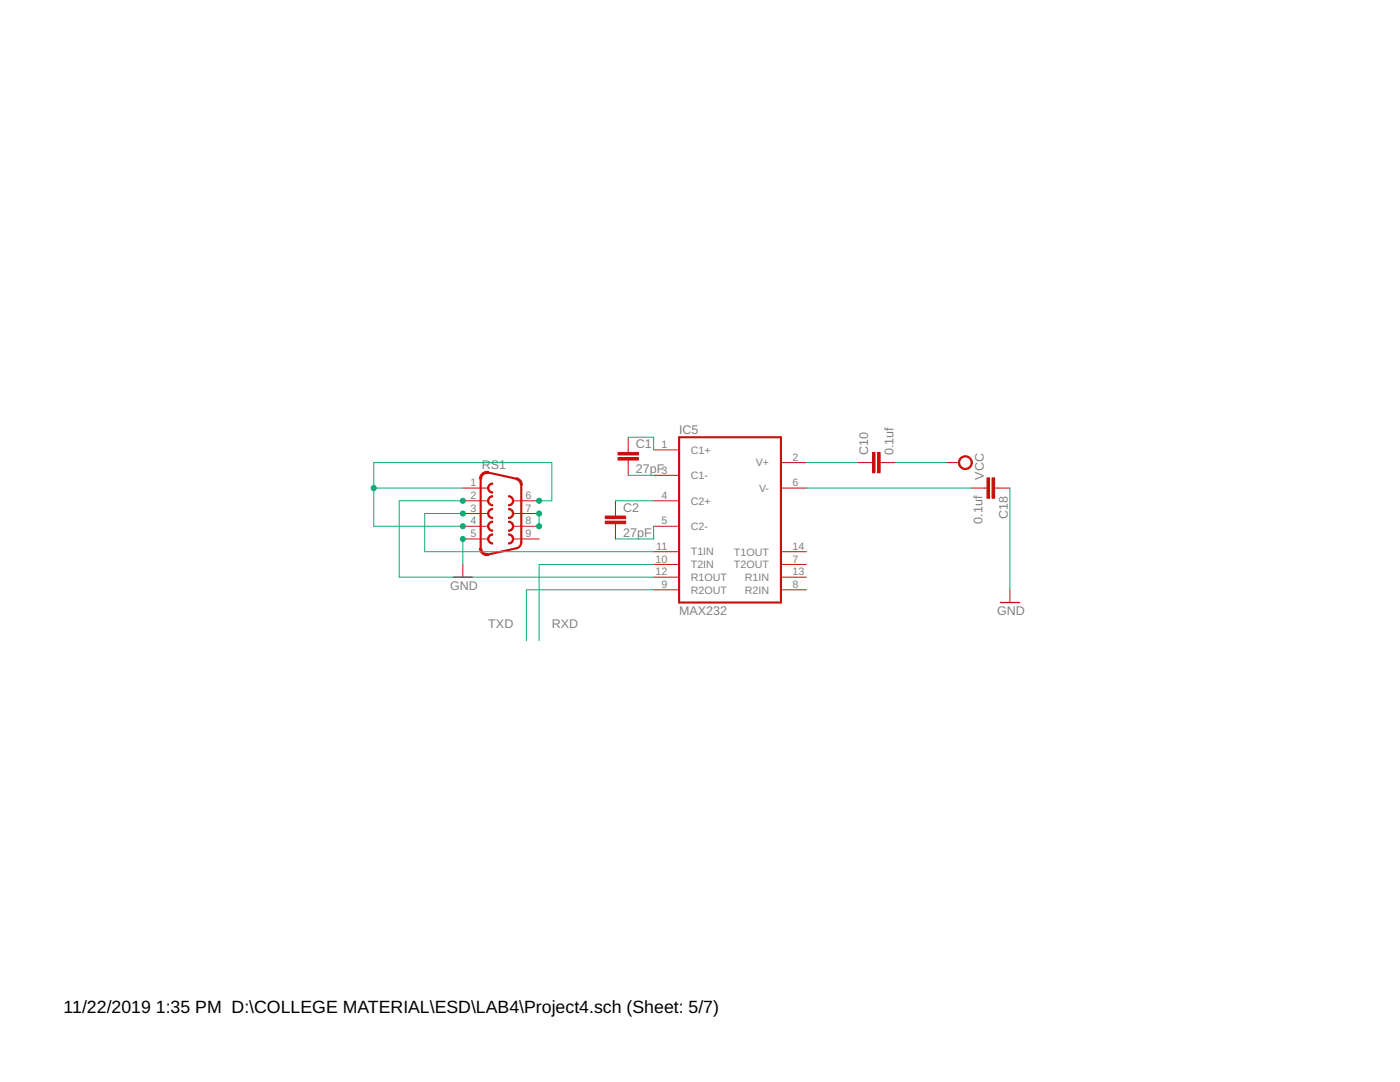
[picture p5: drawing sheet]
<svg xmlns="http://www.w3.org/2000/svg" width="279mm" height="216mm" viewBox="0 0 279 216" stroke-linecap="round" stroke-linejoin="round" font-family="sans-serif">
<path d="M95.9 95.5v13.9M97.5 94.3l5.5 1.2M104 96.8v11.4l-.1 .5-.3 .5-.6 .2-5.5 1.2M135.5 87.2h20.4v33h-20.4z" fill="none" stroke="#c90d0c" stroke-width=".42"/>
<g fill="none" stroke="#c90d0c" stroke-width=".2">
<path d="M92.4 99.9h5.1M92.4 97.4h5.1M102.5 99.9h5.1M122.8 99.9v3.1M125.4 87.2v3.1M125.4 91.8v3M130.5 89.8h5M130.5 94.8h5M130.5 99.9h5M155.9 92.3h5M155.9 97.4h5M171.1 92.3h3"/>
<path d="M175.6 92.3h3.1M188.8 92.3h2.6M193.9 97.4h3.1M198.5 97.4h3M92.4 105h5.1M92.4 102.5h5.1M92.4 107.5h5.1M92.4 112.6v2.6M102.5 105h5.1M102.5 102.5h5.1M102.5 107.5h5.1M122.8 104.5v3"/>
<path d="M130.5 105h5M130.5 110.1h5M130.5 112.6h5M130.5 115.2h5M130.5 117.7h5M155.9 110.1h5M155.9 112.6h5M155.9 115.2h5M155.9 117.7h5M201.5 117.7v2.5"/>
</g>
<g fill="#c90d0c" stroke="#c90d0c" stroke-width=".2">
<path d="M97.7 99.1l.6-.2v.3a.76 .76 0 0 0-.7 .7 .76 .76 0 0 0 .7 .8v.2a1.02 1.02 0 0 1-.9-.6 1.02 1.02 0 0 1 .3-1.2z" fill-rule="evenodd"/>
<path d="M101.5 98.9a1.02 1.02 0 0 1 1 1 1.02 1.02 0 0 1-1 1v-.2a.76 .76 0 0 0 .8-.8 .76 .76 0 0 0-.8-.7z" fill-rule="evenodd"/>
<path d="M97.7 96.6l.5-.2h.1v.2a.76 .76 0 0 0-.7 .8 .76 .76 0 0 0 .7 .7v.3a1.01 1.01 0 0 1-.9-.7 1.01 1.01 0 0 1 .3-1.1z" fill-rule="evenodd"/>
<path d="M101.5 104a1.02 1.02 0 0 1 1 1 1.02 1.02 0 0 1-1 1v-.2a.76 .76 0 0 0 .8-.8 .76 .76 0 0 0-.8-.8z" fill-rule="evenodd"/>
<path d="M97.7 101.7l.6-.2v.2a.76 .76 0 0 0-.7 .8 .76 .76 0 0 0 .7 .7v.3a1.02 1.02 0 0 1-.9-.7 1.02 1.02 0 0 1 .3-1.1z" fill-rule="evenodd"/>
<path d="M101.5 101.5a1.02 1.02 0 0 1 1 1 1.02 1.02 0 0 1-1 1v-.3a.76 .76 0 0 0 .8-.7 .76 .76 0 0 0-.8-.8z" fill-rule="evenodd"/>
<path d="M97.7 104.2l.6-.2v.2a.76 .76 0 0 0-.7 .8 .76 .76 0 0 0 .7 .8v.2a1.02 1.02 0 0 1-.9-.6 1.02 1.02 0 0 1 .3-1.2z" fill-rule="evenodd"/>
<path d="M101.5 106.5a1.02 1.02 0 0 1 1 1 1.02 1.02 0 0 1-1 1.1v-.3a.76 .76 0 0 0 .8-.8 .76 .76 0 0 0-.8-.7z" fill-rule="evenodd"/>
<path d="M97.7 106.8l.6-.3v.3a.76 .76 0 0 0-.7 .7 .76 .76 0 0 0 .7 .8v.3a1.02 1.02 0 0 1-.9-.7 1.02 1.02 0 0 1 .3-1.1z" fill-rule="evenodd"/>
<path d="M96.1 94.5l.6-.4h.8l-.1 .4-.8 .1-.3 .4-.2 .5h-.4l.1-.4z" fill-rule="evenodd"/>
<path d="M103.1 95.3l.2 .1a1.43 1.43 0 0 1 .9 1.4h-.4a1.04 1.04 0 0 0-.8-1.1z" fill-rule="evenodd"/>
<path d="M95.7 109.4h.4l.2 .5 .3 .4 .8 .1 .1 .4a1.46 1.46 0 0 1-1.8-1.4z" fill-rule="evenodd"/>
<path d="M191.6 91.4a1.4 1.4 0 0 1 2.3 .2 1.4 1.4 0 0 1-.9 2.1 1.4 1.4 0 0 1-1.7-1.4h.2a1.15 1.15 0 0 1 1.6-1 1.15 1.15 0 0 1 .3 1.9 1.15 1.15 0 0 1-1.8-.6l-.1-.3h-.2z" fill-rule="evenodd"/>
</g>
<path d="M90.5 115.2h3.8M199.6 120.2h3.9" fill="none" stroke="#c90d0c" stroke-width=".25"/>
<g fill="#c90d0c" stroke="#c90d0c" stroke-width=".2">
<path d="M123.3 90.3h4.1v.5h-4.1z"/>
<path d="M123.3 91.3h4.1v.5h-4.1z"/>
<path d="M120.8 103h4.1v.5h-4.1z"/>
<path d="M120.8 104h4.1v.5h-4.1z"/>
<path d="M174.1 90.3h.5v4h-.5z"/>
<path d="M175.1 90.3h.5v4h-.5z"/>
<path d="M198 95.4h.5v4h-.5z"/>
<path d="M197 95.4h.5v4h-.5z"/>
</g>
<g fill="none" stroke="#0dab76" stroke-width=".2">
<path d="M74.6 97.4h17.8M92.4 99.9h-12.7v15.3h50.8M107.6 99.9h2.5v-7.6h-35.5v12.7h17.8M122.8 99.9h7.7M125.4 87.2h5.1v2.6M125.4 94.8h5.1M160.9 92.3h10.2M160.9 97.4h33M178.7 92.3h10.1M201.5 97.4v20.3M92.4 107.5v5.1M92.4 102.5h-7.6v7.6h45.7"/>
<path d="M107.6 102.5v2.5M130.5 112.6h-22.9v15.2M130.5 117.7h-25.4v10.1M130.5 105v2.5h-7.7"/>
</g>
<g fill="#0dab76" stroke="#0dab76" stroke-width=".2">
<circle cx="92.4" cy="107.5" r=".51"/>
<circle cx="107.6" cy="102.5" r=".51"/>
<circle cx="107.6" cy="105" r=".51"/>
<circle cx="92.4" cy="99.9" r=".51"/>
<circle cx="92.4" cy="102.5" r=".51"/>
<circle cx="107.6" cy="99.9" r=".51"/>
<circle cx="92.4" cy="105" r=".51"/>
<circle cx="74.6" cy="97.4" r=".51"/>
</g>
<g font-size="3.5">
<text x="12.7" y="202.2">11/22/2019</text>
<text x="31.1" y="202.2">1:35 PM D:\COLLEGE MATERIAL\ESD\LAB4\Project4.sch (Sheet: 5/7)</text>
</g>
<g font-size="2.5" fill="#808080">
<text x="126.9" y="89.4">C1</text>
<text x="135.5" y="86.6">IC5</text>
<text x="96.2" y="93.6">RS1</text>
<text x="126.9" y="94.5">27pF</text>
<text x="173.2" y="90.8" transform="rotate(-90 173.2 90.8)">C10</text>
<text x="178.3" y="90.8" transform="rotate(-90 178.3 90.8)">0.1uf</text>
<text x="196.3" y="95.7" transform="rotate(-90 196.3 95.7)">VCC</text>
<text x="124.4" y="107.2">27pF</text>
<text x="124.4" y="102.1">C2</text>
<text x="196.1" y="104.5" transform="rotate(-90 196.1 104.5)">0.1uf</text>
<text x="201.2" y="103.5" transform="rotate(-90 201.2 103.5)">C18</text>
<text x="89.8" y="117.7">GND</text>
<text x="97.4" y="125.3">TXD</text>
<text x="110.1" y="125.3">RXD</text>
<text x="135.5" y="122.8">MAX232</text>
<text x="199" y="122.8">GND</text>
</g>
<g font-size="2.1" fill="#808080">
<text x="132" y="89.4">1</text>
<text x="132" y="94.5">3</text>
<text x="137.9" y="90.5">C1+</text>
<text x="137.9" y="95.6">C1-</text>
<text x="150.8" y="93.1">V+</text>
<text x="158.2" y="92">2</text>
<text x="93.9" y="97">1</text>
<text x="93.9" y="99.6">2</text>
<text x="104.9" y="99.6">6</text>
<text x="132" y="99.6">4</text>
<text x="137.9" y="100.7">C2+</text>
<text x="151.5" y="98.2">V-</text>
<text x="158.2" y="97">6</text>
<text x="93.9" y="102.1">3</text>
<text x="93.9" y="104.7">4</text>
<text x="93.9" y="107.2">5</text>
<text x="104.9" y="102.1">7</text>
<text x="104.9" y="104.7">8</text>
<text x="104.9" y="107.2">9</text>
<text x="132" y="104.7">5</text>
<text x="137.9" y="105.8">C2-</text>
<text x="130.8" y="112.3">10</text>
<text x="131" y="109.7">11</text>
<text x="137.9" y="110.8">T1IN</text>
<text x="137.9" y="113.4">T2IN</text>
<text x="146.5" y="110.8">T1OUT</text>
<text x="146.5" y="113.4">T2OUT</text>
<text x="158.2" y="109.7">14</text>
<text x="158.2" y="112.3">7</text>
<text x="130.8" y="114.8">12</text>
<text x="132" y="117.3">9</text>
<text x="137.9" y="115.9">R1OUT</text>
<text x="137.9" y="118.5">R2OUT</text>
<text x="148.6" y="115.9">R1IN</text>
<text x="148.6" y="118.5">R2IN</text>
<text x="158.2" y="114.8">13</text>
<text x="158.2" y="117.3">8</text>
</g>
</svg>
